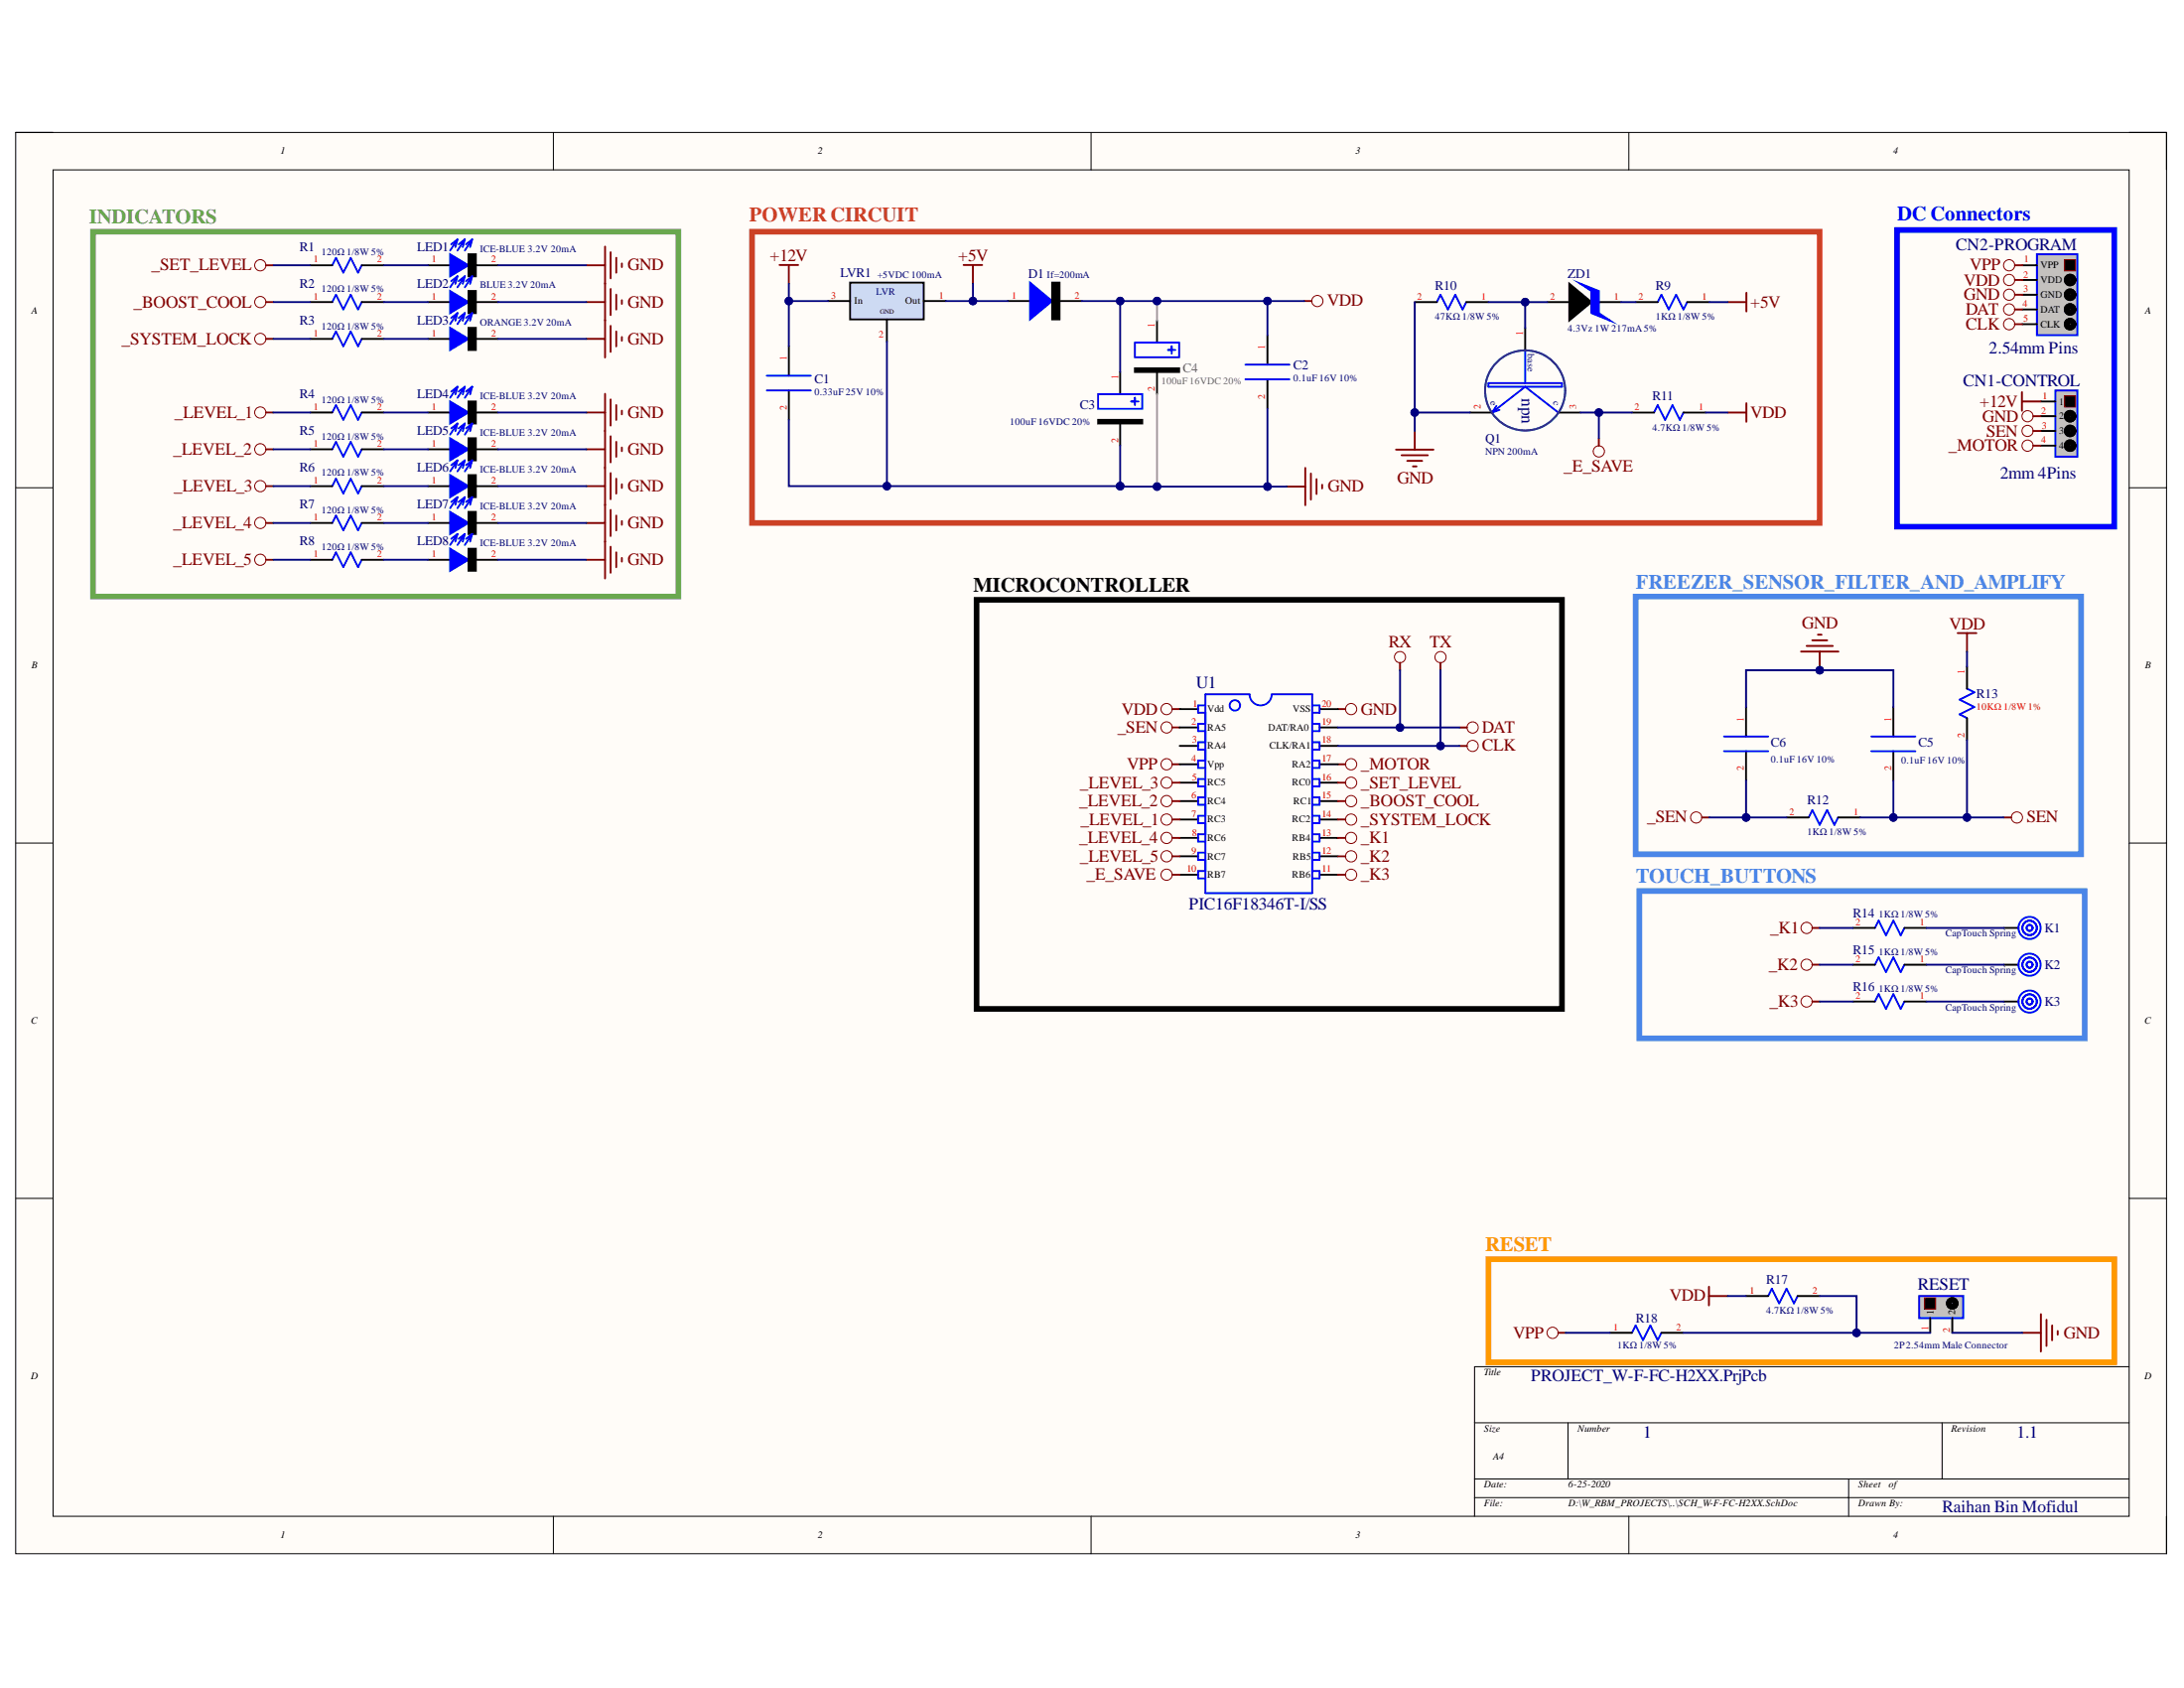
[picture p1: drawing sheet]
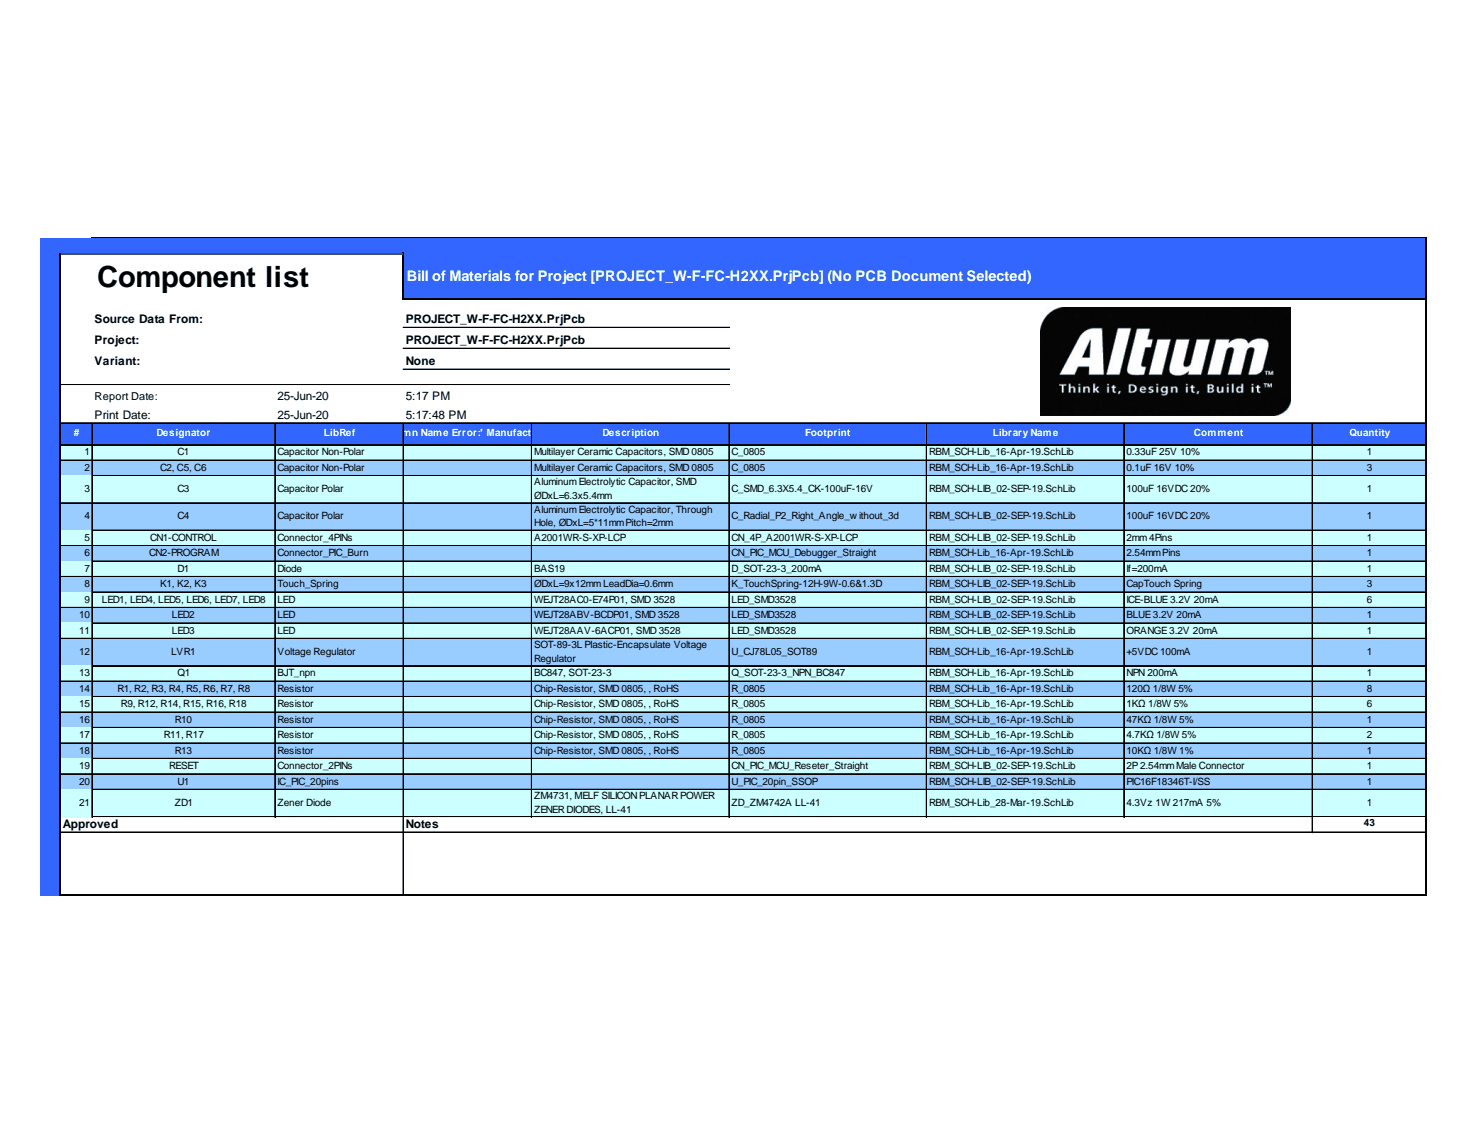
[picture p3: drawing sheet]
# Altium project PROJECT_W-F-FC-H2XX.PrjPcb
1 sheet, 43 parts. Net scope: global (net labels, ports and power ports of the same name join across sheets).
Board file: PCB_W-F-FC-H2XX.PcbDoc

## Sheet SCH_W-F-FC-H2XX.SchDoc
size A4

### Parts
C1  0.33uF 25V 10%  [C_0805]
C2  0.1uF 16V 10%  [C_0805]
C3  100uF 16VDC 20%  [C_SMD_6.3X5.4_CK-100uF-16V]
C4  100uF 16VDC 20%  [C_Radial_P2_Right_Angle_without_3d]
C5  0.1uF 16V 10%  [C_0805]
C6  0.1uF 16V 10%  [C_0805]
CN1-CONTROL  2mm 4Pins  [CN_4P_A2001WR-S-XP-LCP]
CN2-PROGRAM  2.54mm Pins  [CN_PIC_MCU_Debugger_Straight]
D1  If=200mA  [D_SOT-23-3_200mA]
K1  CapTouch Spring  [K_TouchSpring-12H-9W-0.6&1.3D]
K2  CapTouch Spring  [K_TouchSpring-12H-9W-0.6&1.3D]
K3  CapTouch Spring  [K_TouchSpring-12H-9W-0.6&1.3D]
LED1  ICE-BLUE 3.2V 20mA  [LED_SMD3528]
LED2  BLUE 3.2V 20mA  [LED_SMD3528]
LED3  ORANGE 3.2V 20mA  [LED_SMD3528]
LED4  ICE-BLUE 3.2V 20mA  [LED_SMD3528]
LED5  ICE-BLUE 3.2V 20mA  [LED_SMD3528]
LED6  ICE-BLUE 3.2V 20mA  [LED_SMD3528]
LED7  ICE-BLUE 3.2V 20mA  [LED_SMD3528]
LED8  ICE-BLUE 3.2V 20mA  [LED_SMD3528]
LVR1  +5VDC 100mA  [U_CJ78L05_SOT89]
Q1  NPN 200mA  [Q_SOT-23-3_NPN_BC847]
R1  120Ω 1/8W 5%  [R_0805]
R2  120Ω 1/8W 5%  [R_0805]
R3  120Ω 1/8W 5%  [R_0805]
R4  120Ω 1/8W 5%  [R_0805]
R5  120Ω 1/8W 5%  [R_0805]
R6  120Ω 1/8W 5%  [R_0805]
R7  120Ω 1/8W 5%  [R_0805]
R8  120Ω 1/8W 5%  [R_0805]
R9  1KΩ 1/8W 5%  [R_0805]
R10  47KΩ 1/8W 5%  [R_0805]
R11  4.7KΩ 1/8W 5%  [R_0805]
R12  1KΩ 1/8W 5%  [R_0805]
R13  10KΩ 1/8W 1%  [R_0805]
R14  1KΩ 1/8W 5%  [R_0805]
R15  1KΩ 1/8W 5%  [R_0805]
R16  1KΩ 1/8W 5%  [R_0805]
R17  4.7KΩ 1/8W 5%  [R_0805]
R18  1KΩ 1/8W 5%  [R_0805]
RESET  2P 2.54mm Male Connector  [CN_PIC_MCU_Reseter_Straight]
U1  PIC16F18346T-I/SS  [U_PIC_20pin_SSOP]
ZD1  4.3Vz 1W 217mA 5%  [ZD_ZM4742A LL-41]

### Blocks framed on the sheet
INDICATORS: LED1-LED8 R1-R8
POWER CIRCUIT: C1-C4 D1 LVR1 Q1 R9-R11 ZD1
DC Connectors: CN1-CONTROL CN2-PROGRAM
MICROCONTROLLER: U1
FREEZER_SENSOR_FILTER_AND_AMPLIFY: C5 C6 R12 R13
TOUCH_BUTTONS: K1-K3 R14-R16
RESET: R17 R18 RESET

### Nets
+5V: D1.1(vdd) LVR1.1(Out) R9.1
+12V: C1.1 CN1-CONTROL.1 LVR1.3(In)
_BOOST_COOL: R2.1 U1.15(RC1)
_E_SAVE: Q1.3(Collector) R11.2 U1.10(RB7)
_K1: R14.2 U1.13(RB4)
_K2: R15.2 U1.12(RB5)
_K3: R16.2 U1.11(RB6)
_LEVEL_1: R4.1 U1.7(RC3)
_LEVEL_2: R5.1 U1.6(RC4)
_LEVEL_3: R6.1 U1.5(RC5)
_LEVEL_4: R7.1 U1.8(RC6)
_LEVEL_5: R8.1 U1.9(RC7)
_MOTOR: CN1-CONTROL.4 U1.17(RA2)
_SEN: C6.2 R12.2 U1.2(RA5)
_SET_LEVEL: R1.1 U1.16(RC0)
_SYSTEM_LOCK: R3.1 U1.14(RC2)
CLK: CN2-PROGRAM.5(CLK) U1.18(CLK/RA1)  [also labelled TX]
DAT: CN2-PROGRAM.4(DAT) U1.19(DAT/RA0)  [also labelled RX]
GND: C1.2 C2.2 C3.2(vss) C4.2(vss) C5.1 C6.1 CN1-CONTROL.2 CN2-PROGRAM.3(GND) LED1.2(vss) LED2.2(vss) LED3.2(vss) LED4.2(vss) LED5.2(vss) LED6.2(vss) LED7.2(vss) LED8.2(vss) LVR1.2(GND) Q1.2(Emitter) R10.2 RESET.2 U1.20(VSS)
SEN: C5.2 CN1-CONTROL.3 R12.1 R13.2
VDD: C2.1 C3.1(vdd) C4.1(vdd) CN2-PROGRAM.2(VDD) D1.2(vss) R11.1 R13.1 R17.1 U1.1(Vdd)
VPP: CN2-PROGRAM.1(VPP) R18.1 U1.4(Vpp)
NetK1_1: K1.1 R14.1
NetK2_1: K2.1 R15.1
NetK3_1: K3.1 R16.1
NetLED1_1: LED1.1(vdd) R1.2
NetLED2_1: LED2.1(vdd) R2.2
NetLED3_1: LED3.1(vdd) R3.2
NetLED4_1: LED4.1(vdd) R4.2
NetLED5_1: LED5.1(vdd) R5.2
NetLED6_1: LED6.1(vdd) R6.2
NetLED7_1: LED7.1(vdd) R7.2
NetLED8_1: LED8.1(vdd) R8.2
NetQ1_1: Q1.1(Base) R10.1 ZD1.2(GND)
NetR9_2: R9.2 ZD1.1(VCC)
NetR17_2: R17.2 R18.2 RESET.1

Not connected (* = marked no-connect by the designer): U1 3(RA4)

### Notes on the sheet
- 1
- 1.1
- Raihan Bin Mofidul
